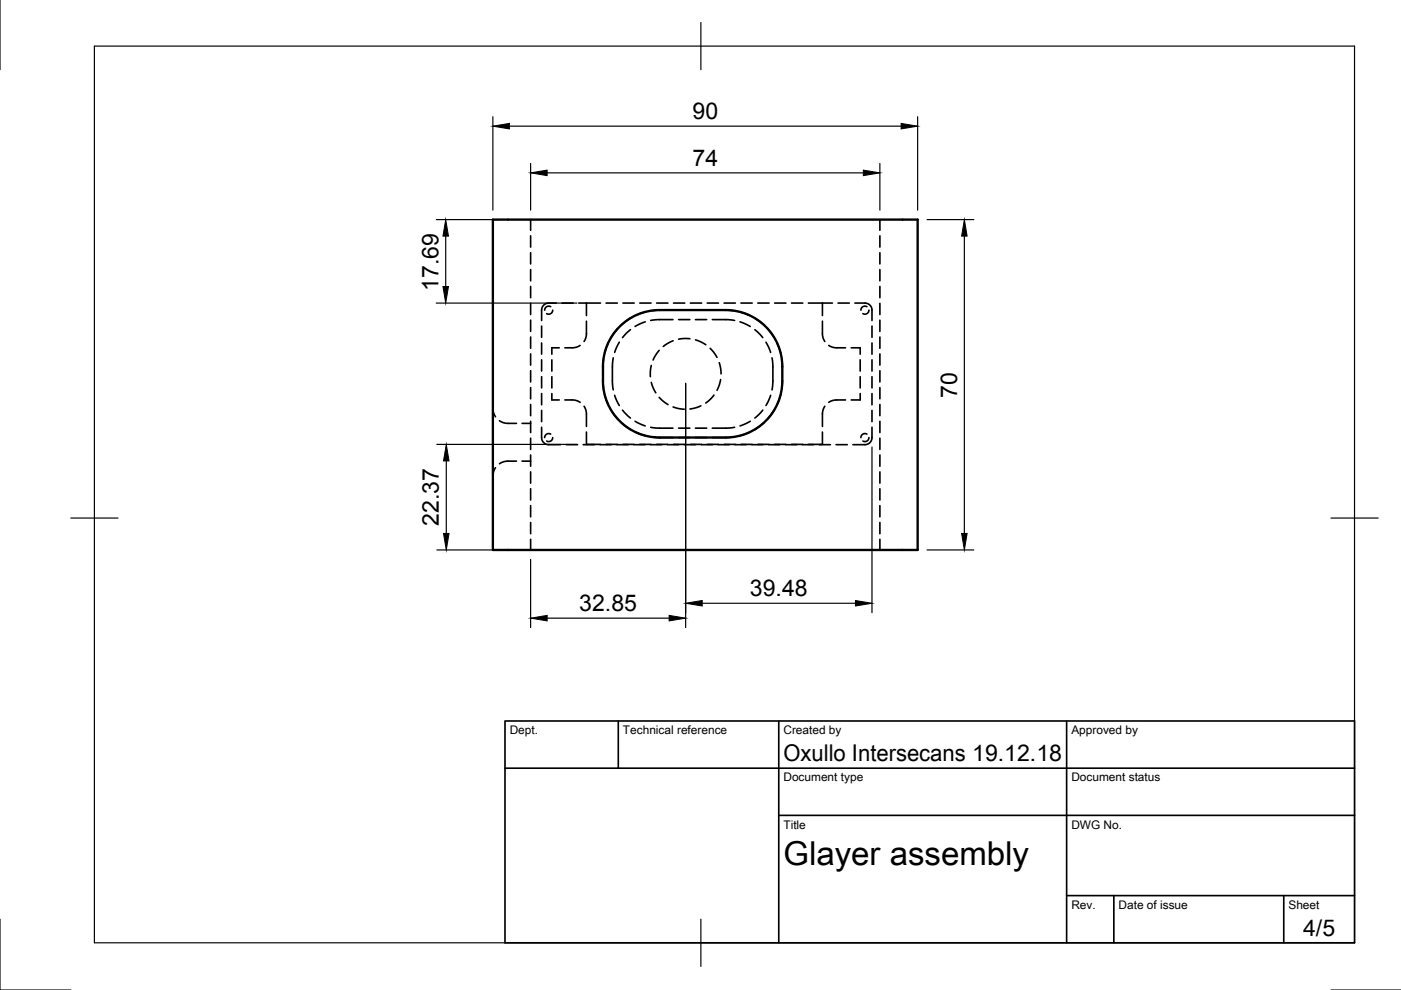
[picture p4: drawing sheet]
<svg xmlns="http://www.w3.org/2000/svg" width="297mm" height="210mm" viewBox="0 0 297 210" stroke-linecap="round" stroke-linejoin="round" font-family="sans-serif">
<!-- layer: Visible -->
<path d="M104.5 46.6h90.1v70h-90.1zM127.8 80.8a12 12 0 0 0 12 12h14.1a12 12 0 0 0 12-12M127.8 80.8a15.8 15.8 0 0 1 1.3-8.3 12 12 0 0 1 10.7-6.8h14.1a12 12 0 0 1 12 12v3.1" fill="none" stroke="#000" stroke-width=".5"/>
<!-- layer: Hidden -->
<g fill="none" stroke="#000" stroke-width=".35">
<path d="M112.5 46.6v2.2M112.5 50v2.4M112.5 53.6v2.4M112.5 57.2v2.3M186.6 46.6v2.2M186.6 50v2.4M186.6 53.6v2.4M186.6 57.2v2.3M112.5 60.7v2.4M112.5 64.3v2.4M112.5 67.9v2.4M112.5 71.5v2.3"/>
<path d="M112.5 75v2.4M112.5 78.6v2.4M114.8 69.1v2.4M114.8 72.7v2.4M114.8 76.3v2.4M114.8 79.9v2.3M116.8 65a.85 .85 0 0 0-1.3 .8M117 76.3v2.4M117 79.9v2.3M117.2 65.8a.85 .85 0 0 1-1.3 .7M118 64.3h-1.7a1.5 1.5 0 0 0-1.5 1.5v2.2M118.6 73.7h-1.6v1.4"/>
<path d="M119.1 64.3h2.4M122.7 64.3h4.6M123 73.2l-1.2 .5h-2M124.3 68.1v2.9l-.5 1.4M124.3 64.3v2.6M128 76.1l-.2 1.7M128.5 64.3h2.4M129 72.7l-.8 2.2M130 75.9l-.2 1.9v3.2l.2 1.7M130.9 69.7l-1.4 1.9M131.3 72.6l-1 2.1M132.1 64.3h2.4"/>
<path d="M133.7 69.9l-1.7 1.7M133.7 67.5l-1.9 1.4M135.7 64.3h2.3M136.8 68.2l-2.2 1M137 66.1l-2.2 .8M138.1 77.5l-.2 2.4M139.2 64.3h2.4M139.8 74.3l-1.3 2M142.7 65.8l-4.5 .1M142.7 67.8h-3.1l-1.6 .1M142.7 72.3l-2.1 1.2M142.8 64.3h2.4"/>
<path d="M143.9 65.8h2.4M143.9 67.8h2.4M146.3 71.8l-2.4 .1M146.4 64.3h2.4M147.4 65.8h2.4M147.4 67.8h2.4M147.5 72.1l2.1 1M149.9 64.3h2.4M150.6 73.9l1.4 1.9M151 65.8l4.5 .1M151 67.8h3.1l1.6 .1M152.5 76.9l.4 2.4"/>
<path d="M153.5 64.3h2.4M156.7 66.1l2.3 .8M156.9 68.2l2.2 1M157.1 64.3h2.4M160 67.5l1.9 1.4M160 69.9l1.7 1.7M160.7 64.3h2.4M162.4 72.6l1 2.1M162.8 69.7l1.4 1.9M163.7 75.9l.2 1.9v3.2l-.2 1.7M164.2 64.3h2.4M164.7 72.7l.8 2.2"/>
<path d="M165.7 76.1l.2 1.7M167.8 64.3h2.4M171.4 64.3h5.1M174.4 68.1v2.9l.5 1.4M174.4 64.3v2.6M175.7 73.2l1.2 .5h2.4M177.7 64.3h2.4M180.5 73.7h1.9v1.4M181.3 64.3h2.1a1.5 1.5 0 0 1 1.5 1.5v2.2M182.4 76.3v2.4M182.4 79.9v2.3M183.8 65a.85 .85 0 0 0-1.3 .8"/>
<path d="M184.2 65.8a.85 .85 0 0 1-1.2 .7M184.9 69.1v2.4M184.9 72.7v2.4M184.9 76.3v2.4M184.9 79.9v2.3M186.6 60.7v2.4M186.6 64.3v2.4M186.6 67.9v2.4M186.6 71.5v2.3M186.6 75v2.4M186.6 78.6v2.4M104.5 86.6l.1 .9 .5 .9"/>
<path d="M105.1 99.2l-.5 .8-.1 1M105.9 89.2l1.3 .5 2.3 .1M109.5 97.8h-2.3l-1.3 .5M110.7 89.8h1.8M110.7 97.8h1.8M112.5 82.2v2.4M112.5 85.8v2.3M112.5 89.3v2.4M112.5 92.9v2.4M112.5 96.5v2.4M114.8 90.6v2.2a1.5 1.5 0 0 0 1.5 1.5h2.6M114.8 83.4v2.4"/>
<path d="M114.8 87v2.4M116.8 92a.85 .85 0 0 0-1.3 .8M117 83.4v1.4h1.6M117.2 92.8a.85 .85 0 0 1-1.3 .7M119.8 84.8h2l1.2 .5M120.1 94.3h2.4M123.6 94.3h2.4M123.8 86.1l.5 1.4v2.9M124.3 91.6v2.6h3M127.2 94.3h2.4M127.8 80.8l.2 1.7M128.2 83.6l.8 2.3"/>
<path d="M128.5 94.2h2.4M129.5 86.9l1.4 1.9M130.3 83.8l1 2.2M130.8 94.3h2.4M131.8 89.7l1.9 1.4M132 87l1.7 1.6M132.1 94.2h2.4M134.4 94.3h2.3M134.6 89.3l2.2 1M134.8 91.6l2.2 .8M135.7 94.2h2.3M137.9 94.3h2.4"/>
<path d="M138 90.6l1.6 .2h3.1M138.1 81.1l.9 2.2M138.2 92.7l4.5 .1M139.2 94.2h2.4M139.8 84.2l1.8 1.6M141.5 94.3h2.4M142.7 86.3l2.4 .5M142.8 94.2h2.4M143.9 92.8h2.4M143.9 90.8h2.4M145.1 94.3h2.4M146.4 94.2h2.4"/>
<path d="M147.4 92.8h2.4M147.4 90.8h2.4M148.6 86l-2.3 .7M148.7 94.3h2.3M149.9 94.2h2.4M151.4 83.8l-1.8 1.6M152.2 94.3h2.4M152.8 80.5l-.8 2.3M153.5 94.2h2.4M155.5 92.7l-4.5 .1M155.7 90.6l-1.6 .2h-3.1M155.8 94.3h2.4"/>
<path d="M157.1 94.2h2.4M159 91.6l-2.3 .8M159.1 89.3l-2.2 1M159.4 94.3h2.4M160.7 94.2h2.4M161.7 87l-1.7 1.6M161.9 89.7l-1.9 1.4M163 94.3h2.3M163.4 83.8l-1 2.2M164.2 86.9l-1.4 1.9M164.2 94.2h2.4M165.5 83.6l-.8 2.3"/>
<path d="M165.9 80.8l-.2 1.7M166.5 94.3h2.4M167.8 94.2h2.4M170.1 94.3h2.4M173.7 94.3h2.4M174.4 91.6v2.6h-3M174.9 86.1l-.5 1.4v2.9M177.3 94.3h2.3M179.3 84.8h-2.4l-1.2 .5M182.4 83.4v1.4h-1.9M183.8 92a.85 .85 0 0 0-1.3 .8M184.2 92.8a.85 .85 0 0 1-1.2 .7"/>
<path d="M184.9 90.6v2.2a1.5 1.5 0 0 1-1.5 1.5h-2.6M184.9 83.4v2.4M184.9 87v2.4M186.6 82.2v2.4M186.6 85.8v2.3M186.6 89.3v2.4M186.6 92.9v2.4M186.6 96.5v2.4M112.5 100.1v2.3M112.5 103.6v2.4M112.5 107.2v2.4M112.5 110.8v2.4"/>
<path d="M112.5 114.3v2.3M186.6 100.1v2.3M186.6 103.6v2.4M186.6 107.2v2.4M186.6 110.8v2.4M186.6 114.3v2.3"/>
</g>
<!-- layer: Border -->
<path d="M0 0v14.8M20 9.8h267.2v190.1h-267.2zM148.6 4.8v10M15 109.8h10M282.2 109.8h10M0 194.9v15h15M148.6 194.9v10M282.2 209.9h14.9" fill="none" stroke="#000" stroke-width=".25"/>
<!-- layer: TitleBlock -->
<path d="M107.1 152.9h180.1v47h-180.1zM131.1 152.9v10M165.1 152.9v47M226.1 152.9v47M107.1 162.9h180.1M165.1 172.9h122.1M226.1 189.9h61.1M236.2 189.9v10M272.2 189.9v10" fill="none" stroke="#000" stroke-width=".35"/>
<!-- layer: Dimensions -->
<g fill="none" stroke="#000" stroke-width=".25">
<path d="M104.5 24.7v19.9M108 26.7h83.1M112.5 34.7v9.9M116 36.7h67.1M186.6 34.7v9.9M194.6 24.7v19.9M92.5 46.6h13.2M94.5 50.1v10.7M196.6 46.6h9.9M204.5 50.1v63M92.5 64.3h29.8M92.6 94.2h29.7"/>
<path d="M94.6 97.7v15.4M145.4 81.3v51.8M184.9 94.8v35.1M92.6 116.6h13.1M112.5 118.6v14.5M196.6 116.6h9.9M116 131.1h25.9M148.9 127.9h32.5"/>
</g>
<g fill="#000" stroke="#000" stroke-width=".21">
<path d="M104.5 26.7l3.5-.5v1.1zM112.5 36.7l3.5-.6v1.1zM183.1 36.1l3.5 .6-3.5 .5zM191.1 26.2l3.5 .5-3.5 .6zM94.5 46.6l.6 3.5h-1.2zM204.5 46.6l.5 3.5h-1.1zM93.9 60.8h1.2l-.6 3.5zM94.6 94.2l.6 3.5h-1.2zM94 113.1h1.2l-.6 3.5zM203.9 113.1h1.1l-.5 3.5zM112.5 131.1l3.5-.6v1.1zM141.9 130.5l3.5 .6-3.5 .5z"/>
<path d="M145.4 127.9l3.5-.6v1.2zM181.4 127.3l3.5 .6-3.5 .6z"/>
</g>
<text font-size="7" x="166.1" y="183.4">Glayer assembly</text>
<g font-size="4.9">
<text x="146.8" y="25.2">90</text>
<text x="146.8" y="35.2">74</text>
<text x="92.9" y="61.7" transform="rotate(-90 92.9 61.7)">17.69</text>
<text x="202.9" y="84.3" transform="rotate(-90 202.9 84.3)">70</text>
<text x="93.1" y="111.5" transform="rotate(-90 93.1 111.5)">22.37</text>
<text x="122.8" y="129.5">32.85</text>
<text x="159" y="126.4">39.48</text>
<text x="166.1" y="161.4">Oxullo Intersecans 19.12.18</text>
<text x="276.3" y="198.5">4/5</text>
</g>
<g font-size="2.5">
<text x="108.1" y="155.7">Dept.</text>
<text x="132.1" y="155.7">Technical reference</text>
<text x="166.1" y="155.7">Created by</text>
<text x="227.1" y="155.7">Approved by</text>
<text x="166.1" y="165.7">Document type</text>
<text x="227.1" y="165.7">Document status</text>
<text x="166.1" y="175.7">Title</text>
<text x="227.1" y="175.7">DWG No.</text>
<text x="227.1" y="192.7">Rev.</text>
<text x="237.2" y="192.7">Date of issue</text>
<text x="273.2" y="192.7">Sheet</text>
</g>
</svg>
